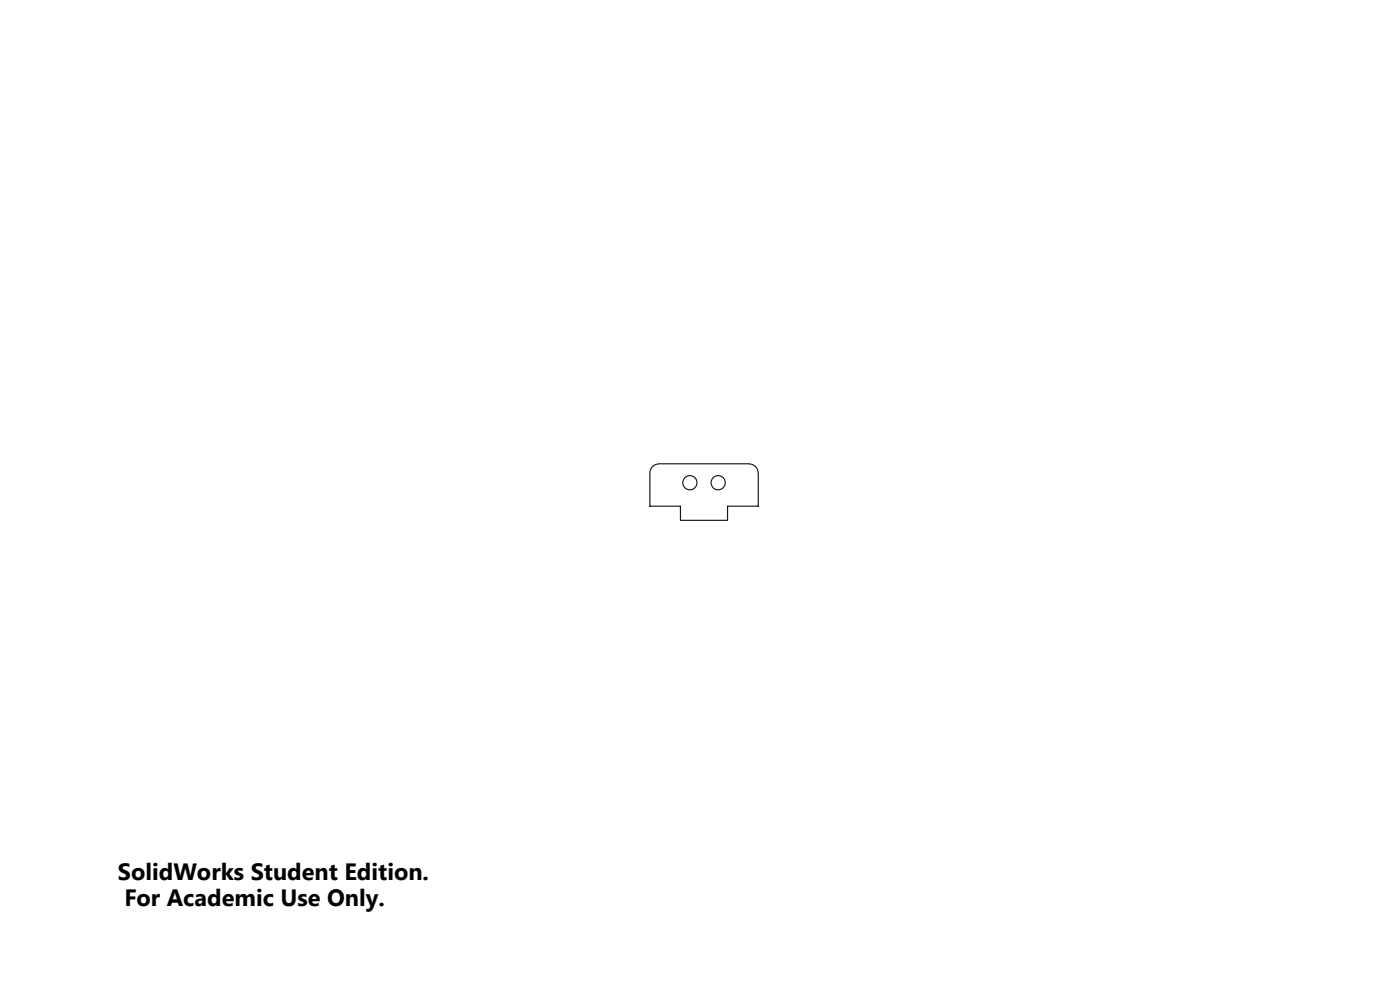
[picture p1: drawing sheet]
<svg xmlns="http://www.w3.org/2000/svg" width="297mm" height="210mm" viewBox="0 0 297 210" stroke-linecap="round" stroke-linejoin="round" font-family="sans-serif">
<g fill="none" stroke="#191924" stroke-width=".25">
<path d="M138.4 99.1a1.99 1.99 0 0 1 1.4-.7h19.1a2.04 2.04 0 0 1 2 2v7h-6.6v3h-9.9v-3h-6.5v-7.2z"/>
<circle cx="146.3" cy="102.4" r="1.51"/>
<circle cx="152.3" cy="102.4" r="1.51"/>
</g>
<g font-size="5">
<text x="25" y="186.7">SolidWorks Student Edition.</text>
<text x="26.4" y="192.2">For Academic Use Only.</text>
</g>
</svg>
